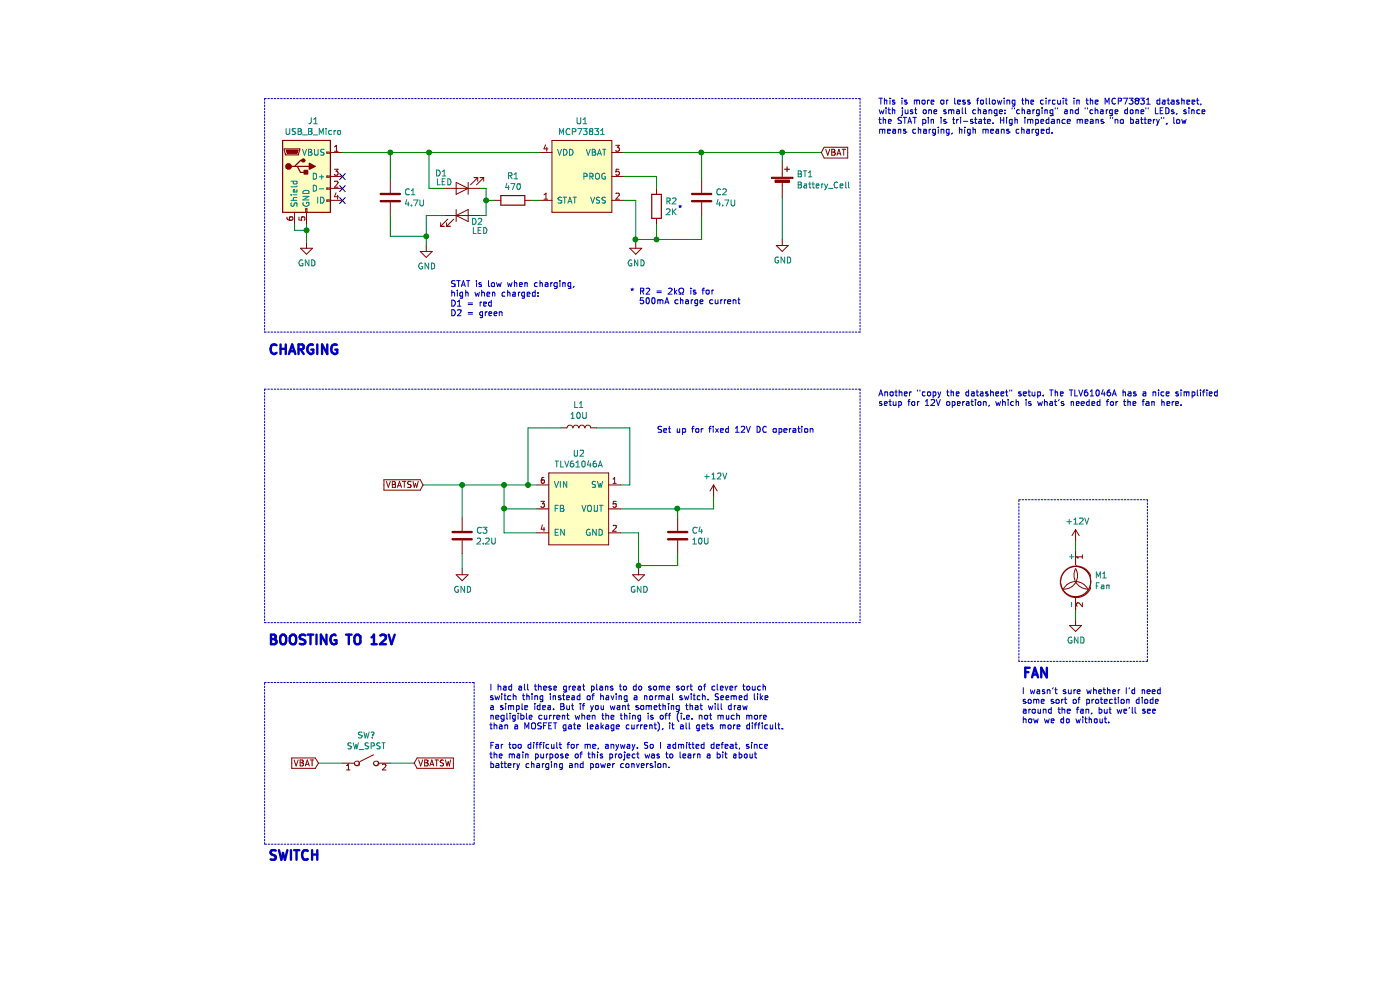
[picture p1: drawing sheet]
EESchema Schematic File Version 4
EELAYER 30 0
EELAYER END
$Descr A4 11693 8268
encoding utf-8
Sheet 1 1
Title "Solder Snorter"
Date ""
Rev ""
Comp ""
Comment1 ""
Comment2 ""
Comment3 ""
Comment4 ""
$EndDescr
$Comp
L solder-snorter:MCP73831 U1
U 1 1
P 4550 1475
F 0 "U1" H 4550 1940 50  0000 C CNN
F 1 "MCP73831" H 4550 1849 50  0000 C CNN
F 2 "" H 4550 1475 50  0001 C CNN
F 3 "" H 4550 1475 50  0001 C CNN
	1    4550 1475
	1    0    0    -1  
$EndComp
$Comp
L Connector:USB_B_Micro J1
U 1 1
P 2250 1475
F 0 "J1" H 2307 1942 50  0000 C CNN
F 1 "USB_B_Micro" H 2307 1851 50  0000 C CNN
F 2 "" H 2400 1425 50  0001 C CNN
F 3 "~" H 2400 1425 50  0001 C CNN
	1    2250 1475
	1    0    0    -1  
$EndComp
$Comp
L power:GND #PWR01
U 1 1
P 2250 2025
F 0 "#PWR01" H 2250 1775 50  0001 C CNN
F 1 "GND" H 2255 1852 50  0000 C CNN
F 2 "" H 2250 2025 50  0001 C CNN
F 3 "" H 2250 2025 50  0001 C CNN
	1    2250 2025
	1    0    0    -1  
$EndComp
Wire Wire Line
	2250 1875 2250 1925
Wire Wire Line
	2150 1875 2150 1925
Wire Wire Line
	2150 1925 2250 1925
Connection ~ 2250 1925
Wire Wire Line
	2250 1925 2250 2025
NoConn ~ 2550 1475
NoConn ~ 2550 1575
NoConn ~ 2550 1675
$Comp
L Device:C C1
U 1 1
P 2950 1650
F 0 "C1" H 3065 1696 50  0000 L CNN
F 1 "4.7U" H 3065 1605 50  0000 L CNN
F 2 "" H 2988 1500 50  0001 C CNN
F 3 "~" H 2950 1650 50  0001 C CNN
	1    2950 1650
	1    0    0    -1  
$EndComp
$Comp
L power:GND #PWR03
U 1 1
P 5000 2025
F 0 "#PWR03" H 5000 1775 50  0001 C CNN
F 1 "GND" H 5005 1852 50  0000 C CNN
F 2 "" H 5000 2025 50  0001 C CNN
F 3 "" H 5000 2025 50  0001 C CNN
	1    5000 2025
	1    0    0    -1  
$EndComp
Wire Wire Line
	4900 1675 5000 1675
$Comp
L Device:Battery_Cell BT1
U 1 1
P 6225 1550
F 0 "BT1" H 6343 1646 50  0000 L CNN
F 1 "Battery_Cell" H 6343 1555 50  0000 L CNN
F 2 "" V 6225 1610 50  0001 C CNN
F 3 "~" V 6225 1610 50  0001 C CNN
	1    6225 1550
	1    0    0    -1  
$EndComp
Wire Wire Line
	6225 1275 6225 1350
$Comp
L power:GND #PWR04
U 1 1
P 6225 2000
F 0 "#PWR04" H 6225 1750 50  0001 C CNN
F 1 "GND" H 6230 1827 50  0000 C CNN
F 2 "" H 6225 2000 50  0001 C CNN
F 3 "" H 6225 2000 50  0001 C CNN
	1    6225 2000
	1    0    0    -1  
$EndComp
Wire Wire Line
	6225 2000 6225 1650
$Comp
L Device:R R2
U 1 1
P 5175 1725
F 0 "R2" H 5245 1771 50  0000 L CNN
F 1 "2K" H 5245 1680 50  0000 L CNN
F 2 "" V 5105 1725 50  0001 C CNN
F 3 "~" H 5175 1725 50  0001 C CNN
	1    5175 1725
	1    0    0    -1  
$EndComp
Wire Wire Line
	4900 1475 5175 1475
Wire Wire Line
	5175 1475 5175 1575
Wire Wire Line
	5175 1875 5175 2000
Wire Wire Line
	5175 2000 5000 2000
Connection ~ 5000 2000
Wire Wire Line
	5000 2000 5000 2025
Text Notes 4950 2550 0    50   ~ 0
* R2 = 2kΩ is for\n  500mA charge current
Text Notes 5350 1775 0    50   ~ 0
*
Text Notes 3450 2650 0    50   ~ 0
STAT is low when charging,\nhigh when charged:\nD1 = red\nD2 = green
$Comp
L Device:LED D1
U 1 1
P 3550 1575
F 0 "D1" H 3725 1450 50  0000 C CNN
F 1 "LED" H 3700 1525 50  0000 C CNN
F 2 "" H 3550 1575 50  0001 C CNN
F 3 "~" H 3550 1575 50  0001 C CNN
	1    3550 1575
	-1   0    0    1   
$EndComp
$Comp
L Device:LED D2
U 1 1
P 3550 1800
F 0 "D2" H 3675 1750 50  0000 C CNN
F 1 "LED" H 3700 1675 50  0000 C CNN
F 2 "" H 3550 1800 50  0001 C CNN
F 3 "~" H 3550 1800 50  0001 C CNN
	1    3550 1800
	1    0    0    -1  
$EndComp
Wire Wire Line
	5000 1675 5000 2000
$Comp
L Device:R R1
U 1 1
P 3975 1675
F 0 "R1" V 3768 1675 50  0000 C CNN
F 1 "470" V 3859 1675 50  0000 C CNN
F 2 "" V 3905 1675 50  0001 C CNN
F 3 "~" H 3975 1675 50  0001 C CNN
	1    3975 1675
	0    1    1    0   
$EndComp
Wire Wire Line
	4125 1675 4200 1675
Wire Wire Line
	3825 1675 3750 1675
Wire Wire Line
	3750 1675 3750 1575
Wire Wire Line
	3750 1575 3700 1575
Wire Wire Line
	3700 1800 3750 1800
Wire Wire Line
	3750 1800 3750 1675
Connection ~ 3750 1675
Wire Wire Line
	2550 1275 2950 1275
Wire Wire Line
	3400 1575 3275 1575
Wire Wire Line
	3275 1575 3275 1275
Connection ~ 3275 1275
Wire Wire Line
	3275 1275 4200 1275
$Comp
L power:GND #PWR02
U 1 1
P 3250 2050
F 0 "#PWR02" H 3250 1800 50  0001 C CNN
F 1 "GND" H 3255 1877 50  0000 C CNN
F 2 "" H 3250 2050 50  0001 C CNN
F 3 "" H 3250 2050 50  0001 C CNN
	1    3250 2050
	1    0    0    -1  
$EndComp
Wire Wire Line
	3400 1800 3250 1800
Wire Wire Line
	3250 1800 3250 1975
Wire Wire Line
	2950 1500 2950 1275
Connection ~ 2950 1275
Wire Wire Line
	2950 1275 3275 1275
Wire Wire Line
	2950 1800 2950 1975
Wire Wire Line
	2950 1975 3250 1975
Connection ~ 3250 1975
Wire Wire Line
	3250 1975 3250 2050
$Comp
L Device:C C2
U 1 1
P 5550 1650
F 0 "C2" H 5665 1696 50  0000 L CNN
F 1 "4.7U" H 5665 1605 50  0000 L CNN
F 2 "" H 5588 1500 50  0001 C CNN
F 3 "~" H 5550 1650 50  0001 C CNN
	1    5550 1650
	1    0    0    -1  
$EndComp
Wire Wire Line
	4900 1275 5550 1275
Wire Wire Line
	5550 1500 5550 1275
Connection ~ 5550 1275
Wire Wire Line
	5550 1275 6225 1275
Wire Wire Line
	5550 1800 5550 2000
Wire Wire Line
	5550 2000 5175 2000
Connection ~ 5175 2000
Wire Notes Line
	1900 825  6875 825 
Wire Notes Line
	6875 825  6875 2775
Wire Notes Line
	1900 825  1900 2775
Wire Notes Line
	1900 2775 6875 2775
Text Notes 1925 2975 0    79   ~ 16
CHARGING
$Comp
L Device:L L1
U 1 1
P 4525 3575
F 0 "L1" V 4715 3575 50  0000 C CNN
F 1 "10U" V 4624 3575 50  0000 C CNN
F 2 "" H 4525 3575 50  0001 C CNN
F 3 "~" H 4525 3575 50  0001 C CNN
	1    4525 3575
	0    -1   -1   0   
$EndComp
$Comp
L Device:C C3
U 1 1
P 3550 4475
F 0 "C3" H 3665 4521 50  0000 L CNN
F 1 "2.2U" H 3665 4430 50  0000 L CNN
F 2 "" H 3588 4325 50  0001 C CNN
F 3 "~" H 3550 4475 50  0001 C CNN
	1    3550 4475
	1    0    0    -1  
$EndComp
$Comp
L Device:C C4
U 1 1
P 5350 4475
F 0 "C4" H 5465 4521 50  0000 L CNN
F 1 "10U" H 5465 4430 50  0000 L CNN
F 2 "" H 5388 4325 50  0001 C CNN
F 3 "~" H 5350 4475 50  0001 C CNN
	1    5350 4475
	1    0    0    -1  
$EndComp
Wire Wire Line
	4100 4050 4175 4050
$Comp
L solder-snorter:TLV61046A U2
U 1 1
P 4525 4250
F 0 "U2" H 4525 4715 50  0000 C CNN
F 1 "TLV61046A" H 4525 4624 50  0000 C CNN
F 2 "" H 4525 4250 79  0001 C CNN
F 3 "" H 4525 4250 79  0001 C CNN
	1    4525 4250
	1    0    0    -1  
$EndComp
Wire Wire Line
	4375 3575 4100 3575
Wire Wire Line
	4100 3575 4100 4050
Wire Wire Line
	4675 3575 4950 3575
Wire Wire Line
	4950 3575 4950 4050
Wire Wire Line
	4950 4050 4875 4050
$Comp
L power:GND #PWR08
U 1 1
P 5025 4750
F 0 "#PWR08" H 5025 4500 50  0001 C CNN
F 1 "GND" H 5030 4577 50  0000 C CNN
F 2 "" H 5025 4750 50  0001 C CNN
F 3 "" H 5025 4750 50  0001 C CNN
	1    5025 4750
	1    0    0    -1  
$EndComp
Wire Wire Line
	4875 4450 5025 4450
Wire Wire Line
	5025 4450 5025 4725
Wire Wire Line
	4875 4250 5350 4250
Wire Wire Line
	5350 4325 5350 4250
Wire Wire Line
	5350 4625 5350 4725
Wire Wire Line
	5350 4725 5025 4725
Connection ~ 5025 4725
Wire Wire Line
	5025 4725 5025 4750
Wire Wire Line
	4100 4050 3900 4050
Wire Wire Line
	3550 4050 3550 4325
Connection ~ 4100 4050
$Comp
L power:GND #PWR07
U 1 1
P 3550 4750
F 0 "#PWR07" H 3550 4500 50  0001 C CNN
F 1 "GND" H 3555 4577 50  0000 C CNN
F 2 "" H 3550 4750 50  0001 C CNN
F 3 "" H 3550 4750 50  0001 C CNN
	1    3550 4750
	1    0    0    -1  
$EndComp
Wire Wire Line
	3550 4750 3550 4625
Wire Wire Line
	4175 4450 3900 4450
Wire Wire Line
	3900 4450 3900 4250
Connection ~ 3900 4050
Wire Wire Line
	3900 4050 3550 4050
Wire Wire Line
	4175 4250 3900 4250
Connection ~ 3900 4250
Wire Wire Line
	3900 4250 3900 4050
Text GLabel 6550 1275 2    50   Input ~ 0
VBAT
Wire Wire Line
	6550 1275 6225 1275
Connection ~ 6225 1275
$Comp
L power:+12V #PWR09
U 1 1
P 5650 4150
F 0 "#PWR09" H 5650 4000 50  0001 C CNN
F 1 "+12V" H 5665 4323 50  0000 C CNN
F 2 "" H 5650 4150 50  0001 C CNN
F 3 "" H 5650 4150 50  0001 C CNN
	1    5650 4150
	1    0    0    -1  
$EndComp
Wire Wire Line
	5350 4250 5650 4250
Wire Wire Line
	5650 4250 5650 4150
Connection ~ 5350 4250
Text GLabel 3225 4050 0    50   Input ~ 0
VBATSW
Wire Wire Line
	3225 4050 3550 4050
Connection ~ 3550 4050
Wire Notes Line
	1900 3250 6875 3250
Wire Notes Line
	6875 3250 6875 5200
Wire Notes Line
	1900 3250 1900 5200
Wire Notes Line
	1900 5200 6875 5200
Text Notes 1925 5400 0    79   ~ 16
BOOSTING TO 12V
$Comp
L Motor:Fan M1
U 1 1
P 8675 4900
F 0 "M1" H 8833 4996 50  0000 L CNN
F 1 "Fan" H 8833 4905 50  0000 L CNN
F 2 "" H 8675 4910 50  0001 C CNN
F 3 "~" H 8675 4910 50  0001 C CNN
	1    8675 4900
	1    0    0    -1  
$EndComp
$Comp
L power:GND #PWR06
U 1 1
P 8675 5175
F 0 "#PWR06" H 8675 4925 50  0001 C CNN
F 1 "GND" H 8680 5002 50  0000 C CNN
F 2 "" H 8675 5175 50  0001 C CNN
F 3 "" H 8675 5175 50  0001 C CNN
	1    8675 5175
	1    0    0    -1  
$EndComp
$Comp
L power:+12V #PWR05
U 1 1
P 8675 4525
F 0 "#PWR05" H 8675 4375 50  0001 C CNN
F 1 "+12V" H 8690 4698 50  0000 C CNN
F 2 "" H 8675 4525 50  0001 C CNN
F 3 "" H 8675 4525 50  0001 C CNN
	1    8675 4525
	1    0    0    -1  
$EndComp
Text Notes 8225 5675 0    79   ~ 16
FAN
Wire Wire Line
	8675 4525 8675 4600
Wire Wire Line
	8675 5175 8675 5100
Wire Notes Line
	8200 4175 9275 4175
Wire Notes Line
	9275 4175 9275 5525
Wire Notes Line
	9275 5525 8200 5525
Wire Notes Line
	8200 5525 8200 4175
Text Notes 5175 3625 0    50   ~ 0
Set up for fixed 12V DC operation
$Comp
L Switch:SW_SPST SW?
U 1 1
P 2750 6375
F 0 "SW?" H 2750 6610 50  0000 C CNN
F 1 "SW_SPST" H 2750 6519 50  0000 C CNN
F 2 "" H 2750 6375 50  0001 C CNN
F 3 "~" H 2750 6375 50  0001 C CNN
	1    2750 6375
	1    0    0    -1  
$EndComp
Text GLabel 3150 6375 2    50   Input ~ 0
VBATSW
Wire Wire Line
	3150 6375 2950 6375
Text GLabel 2350 6375 0    50   Input ~ 0
VBAT
Wire Wire Line
	2350 6375 2550 6375
Wire Notes Line
	1900 5700 3650 5700
Wire Notes Line
	3650 5700 3650 7050
Wire Notes Line
	3650 7050 1900 7050
Wire Notes Line
	1900 7050 1900 5700
Text Notes 1925 7200 0    79   ~ 16
SWITCH
Text Notes 8225 6050 0    50   ~ 0
I wasn't sure whether I'd need\nsome sort of protection diode\naround the fan, but we'll see\nhow we do without.
Text Notes 3775 6425 0    50   ~ 0
I had all these great plans to do some sort of clever touch\nswitch thing instead of having a normal switch. Seemed like\na simple idea. But if you want something that will draw\nnegligible current when the thing is off (i.e. not much more\nthan a MOSFET gate leakage current), it all gets more difficult.\n\nFar too difficult for me, anyway. So I admitted defeat, since\nthe main purpose of this project was to learn a bit about\nbattery charging and power conversion.
Text Notes 7025 1125 0    50   ~ 0
This is more or less following the circuit in the MCP73831 datasheet,\nwith just one small change: "charging" and "charge done" LEDs, since\nthe STAT pin is tri-state. High impedance means "no battery", low\nmeans charging, high means charged.
Text Notes 7025 3400 0    50   ~ 0
Another "copy the datasheet" setup. The TLV61046A has a nice simplified\nsetup for 12V operation, which is what's needed for the fan here.
$EndSCHEMATC
